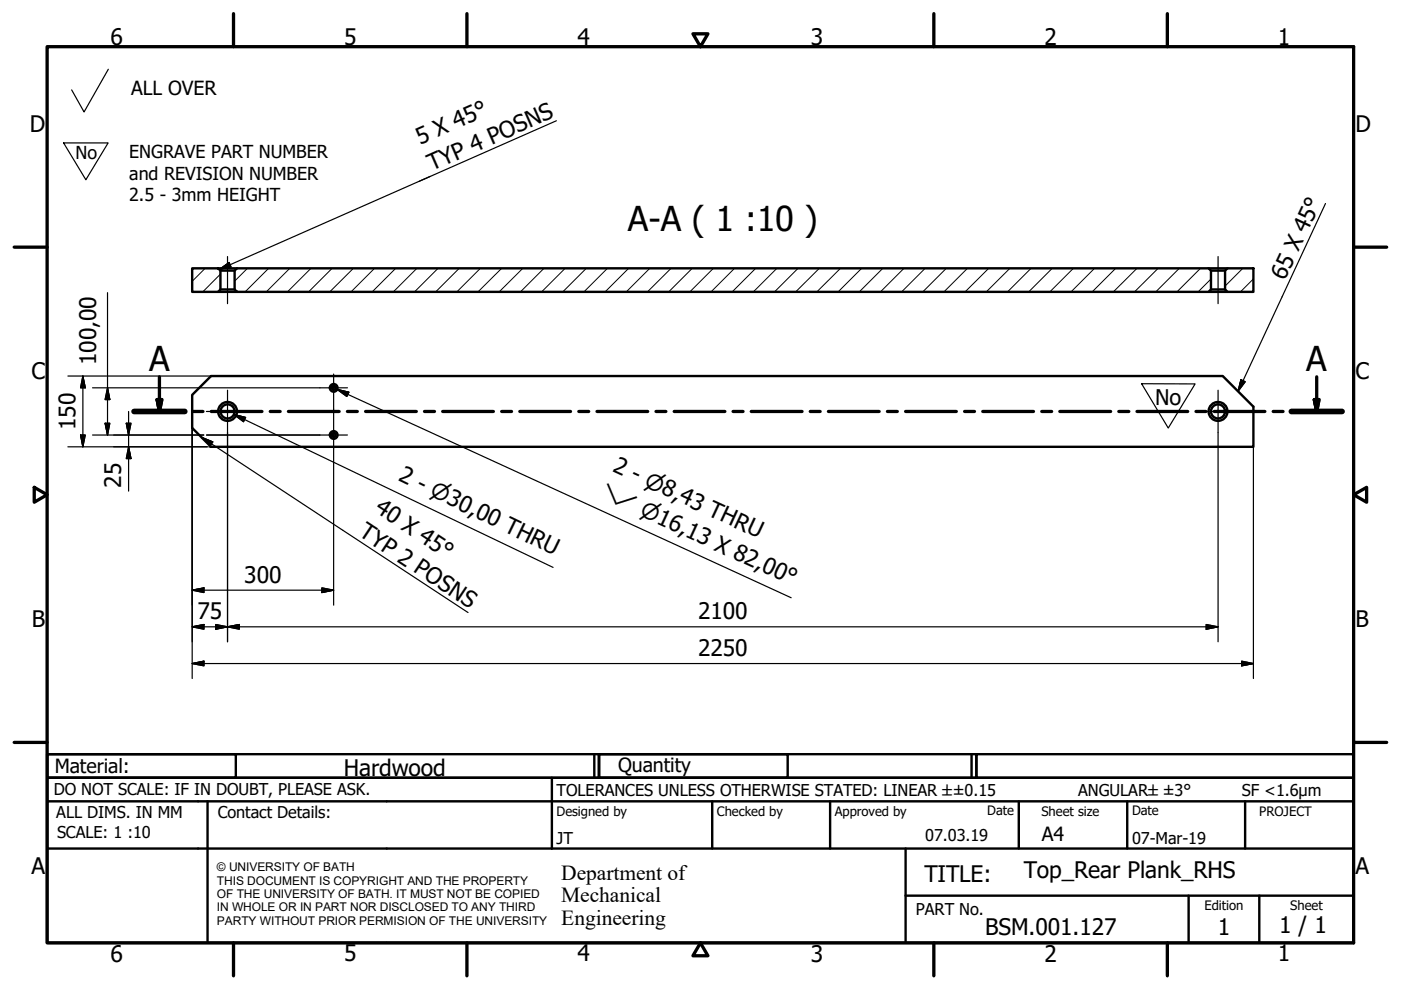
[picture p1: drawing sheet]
<svg xmlns="http://www.w3.org/2000/svg" width="297mm" height="210mm" viewBox="0 0 297 210" stroke-linecap="round" stroke-linejoin="round" font-family="sans-serif">
<!-- layer: Hatch (ISO) -->
<g fill="none" stroke="#000" stroke-width=".21">
<path d="M43.5 56.9l-2.8 2.7M46.7 58.1l-3.7 3.8M52.5 56.9l-2.8 2.7M57 56.9l-5 5M61.4 56.9l-4.9 5M65.9 56.9l-5 5M70.4 56.9l-5 5M74.9 56.9l-5 5M79.4 56.9l-5 5M83.9 56.9l-5 5M88.4 56.9l-5 5M92.9 56.9l-5 5"/>
<path d="M97.4 56.9l-5 5M101.9 56.9l-5 5M106.4 56.9l-5.1 5M110.8 56.9l-5 5M115.3 56.9l-5 5M119.8 56.9l-5 5M124.3 56.9l-5 5M128.8 56.9l-5 5M133.3 56.9l-5 5M137.8 56.9l-5 5M142.3 56.9l-5 5M146.8 56.9l-5 5"/>
<path d="M151.3 56.9l-5 5M155.7 56.9l-5 5M160.2 56.9l-5 5M164.7 56.9l-5 5M169.2 56.9l-5 5M173.7 56.9l-5 5M178.2 56.9l-5 5M182.7 56.9l-5 5M187.2 56.9l-5 5M191.7 56.9l-5 5M196.2 56.9l-5 5M200.6 56.9l-5 5"/>
<path d="M205.1 56.9l-5 5M209.6 56.9l-5 5M214.1 56.9l-5 5M218.6 56.9l-5 5M223.1 56.9l-5 5M227.6 56.9l-5 5M232.1 56.9l-5 5M236.6 56.9l-5 5M241.1 56.9l-5 5M245.6 56.9l-5.1 5M250 56.9l-5 5M254.5 56.9l-5 5"/>
<path d="M256.8 59.2l-2.8 2.7M263.5 56.9l-3.8 3.8M265.7 59.1l-2.7 2.8"/>
</g>
<!-- layer: Visible (ISO) -->
<g fill="none" stroke="#000" stroke-width=".51">
<path d="M40.7 56.9h5.5l.5 .5v4l-.5 .5h-5.5zM46.2 56.9h4M46.7 57.4h3M49.7 57.4l.5-.5h206l.6 .5v4l-.6 .5h-206l-.5-.5zM256.2 56.9h4M256.8 57.4h2.9M259.7 57.4l.5-.5h5.5v5h-5.5l-.5-.5zM46.2 61.9h4M46.7 61.4h3M256.2 61.9h4M256.8 61.4h2.9M40.7 83.7l4-4h214.5l6.5 6.5v8.5h-221l-4-4z"/>
<circle cx="48.2" cy="87.2" r="2"/>
<circle cx="48.2" cy="87.2" r="1.49"/>
<circle cx="70.7" cy="92.2" r=".41"/>
<circle cx="70.7" cy="82.2" r=".41"/>
<circle cx="70.7" cy="92.2" r=".81"/>
<circle cx="70.7" cy="82.2" r=".81"/>
<circle cx="258.2" cy="87.2" r="2"/>
<circle cx="258.2" cy="87.2" r="1.49"/>
</g>
<!-- layer: Section Line (ISO) -->
<g fill="none" stroke="#000" stroke-width=".7">
<path d="M33.8 79.9v7.3M279.2 79.9v7.3M28.4 87.2h10.8M33.3 84.7h1l-.5 2.5zM40.9 87.2h2.1M44.8 87.2h10.7M57.3 87.2h2.1M61.2 87.2h10.7M73.7 87.2h2.1M77.5 87.2h10.8M90 87.2h2.1M93.9 87.2h10.7"/>
<path d="M106.4 87.2h2.1M110.2 87.2h10.8M122.7 87.2h2.1M126.6 87.2h10.7M139.1 87.2h2.1M142.9 87.2h10.8M155.4 87.2h2.1M159.3 87.2h10.8M171.8 87.2h2.1M175.6 87.2h10.8M188.2 87.2h2M192 87.2h10.8"/>
<path d="M204.5 87.2h2.1M208.4 87.2h10.7M220.9 87.2h2.1M224.7 87.2h10.8M237.2 87.2h2.1M241.1 87.2h10.7M253.6 87.2h2.1M257.4 87.2h10.8M269.9 87.2h2.1M273.8 87.2h10.7M278.7 84.7h1l-.5 2.5z"/>
</g>
<path d="M28.4 87.2h10.8M273.8 87.2h10.7" fill="none" stroke="#000" stroke-width="1.2"/>
<path d="M33.3 84.7l.5 2.5zM33.3 84.7h1l-.5 2.5zM278.7 84.7l.5 2.5zM278.7 84.7h1l-.5 2.5z" fill="#000" stroke="#000" stroke-width=".7"/>
<!-- layer: Border (ISO) -->
<g fill="none" stroke="#000" stroke-width=".7">
<path d="M10 9.9h277v190h-277zM49.5 2.9v7M99 2.9v7M146.9 7.2h3.2l-1.6 2.7zM198 2.9v7M247.5 2.9v7M3 52.4h7M287 52.4h7M7.3 103.3l2.7 1.6-2.7 1.6zM287 104.9l2.8-1.6v3.2zM3 157.4h7M287 157.4h7"/>
<path d="M49.5 199.9v7M99 199.9v7M148.5 199.9l1.6 2.7h-3.2zM198 199.9v7M247.5 199.9v7"/>
</g>
<!-- layer: Title (ISO) -->
<g fill="none" stroke="#000" stroke-width=".51">
<path d="M10 159.9h40v5h-40zM10 159.9h117v5h-117zM126 159.9v5M127 159.9h40v5h-40zM127 159.9h80v5h-80zM206 159.9v5M207 159.9h80v5h-80zM10 169.9v-5h277v5M10 169.9h277v30h-277zM10 179.9h277M44 169.9v30M117 164.9v15"/>
<path d="M151 169.9v10M176 169.9v10M192 179.9v20M216 169.9v10M239 169.9v10M264 169.9v10M192 189.9h95M252 189.9v10M267 189.9v10"/>
</g>
<!-- layer: Sketch Geometry (ISO) -->
<path d="M23 14.7l-5.2 9-2.6-4.6M13.5 30.3h9.4l-4.7 7.8zM242 81.4h11.4l-5.7 9.4z" fill="none" stroke="#000" stroke-width=".25"/>
<path d="M247.6 100.2h.1" fill="none" stroke="#fff" stroke-width=".21"/>
<!-- layer: Center Mark (ISO) -->
<path d="M43.8 87.2h8.9M48.2 82.7v9M67.8 82.2h5.9M67.8 92.2h5.9M253.7 87.2h9M258.3 82.7v9" fill="none" stroke="#000" stroke-width=".25"/>
<!-- layer: Centerline (ISO) -->
<path d="M48.2 54.4v10M258.3 54.4v10M70.7 79.3v15.9" fill="none" stroke="#000" stroke-width=".25"/>
<!-- layer: Dimension (ISO) -->
<g fill="none" stroke="#000" stroke-width=".25">
<path d="M14.4 79.7h30.3M17.6 79.7l.5 2.5h-1zM17.6 79.7v15M22.8 62.1v30.1M14.4 94.7h29.6M17.1 92.2h1l-.5 2.5zM19.6 92.2h23.6M19.6 82.2h48.2M22.3 89.7h1l-.5 2.5zM22.8 82.2l.5 2.5h-1zM26.8 89.7h1l-.5 2.5zM27.3 94.7l.5 2.5h-1z"/>
<path d="M27.3 87.2v16.9M40.7 90.7v53.2M43.8 92.2h24M44.3 94.7h.4M48.2 91.7v44.4M70.7 95.2v33.1M258.3 91.7v44.4M265.7 94.7v49.2M40.7 132.9l2.5-.5v1zM40.7 125.1l2.5-.5v1zM40.7 132.9h217.6M40.7 125.1h30"/>
<path d="M45.7 132.4l2.5 .5-2.5 .5zM48.2 132.9l2.5-.5v1zM68.2 124.6l2.5 .5-2.5 .5zM255.7 132.4l2.6 .5-2.6 .5zM40.7 140.7l2.5-.5v1zM40.7 140.7h225M263.2 140.2l2.5 .5-2.5 .5z"/>
</g>
<g fill="#000" stroke="#000" stroke-width=".25">
<path d="M17.1 92.2l.5 2.5zM17.1 92.2h1l-.5 2.5zM17.6 79.7l.5 2.5zM17.6 79.7l.5 2.5h-1zM22.3 89.7l.5 2.5zM22.3 89.7h1l-.5 2.5zM22.8 82.2l.5 2.5zM22.8 82.2l.5 2.5h-1zM26.8 89.7l.5 2.5zM26.8 89.7h1l-.5 2.5zM27.3 94.7l.5 2.5zM27.3 94.7l.5 2.5h-1z"/>
<path d="M40.7 132.9l2.5-.5zM40.7 132.9l2.5-.5v1zM40.7 125.1l2.5-.5zM40.7 125.1l2.5-.5v1zM45.7 133.4l2.5-.5zM45.7 132.4l2.5 .5-2.5 .5zM48.2 132.9l2.5-.5zM48.2 132.9l2.5-.5v1zM68.2 125.6l2.5-.5zM68.2 124.6l2.5 .5-2.5 .5zM255.7 133.4l2.6-.5zM255.7 132.4l2.6 .5-2.6 .5z"/>
<path d="M40.7 140.7l2.5-.5zM40.7 140.7l2.5-.5v1zM263.2 141.2l2.5-.5zM263.2 140.2l2.5 .5-2.5 .5z"/>
</g>
<!-- layer: Symbol (ISO) -->
<path d="M91.2 37.4l-44.7 19.7M118 25.6l-29.1 12.8M46.5 57.1l2.1-1.4 .4 .9zM281 43.2l-18.5 39.8M42.7 92.7l2.4 1-.5 .8zM42.7 92.7l56.5 37.2M49.6 87.9l2.5 .6-.5 .9zM49.6 87.9l67.7 32.4M71.5 82.6l2.5 .6-.5 .9zM71.5 82.6l96.2 44.1M263.1 80.5l.9 .4-1.5 2.1z" fill="none" stroke="#000" stroke-width=".25"/>
<path d="M46.5 57.1l2.1-1.4zM46.5 57.1l2.1-1.4 .4 .9zM42.7 92.7l2.4 1zM42.7 92.7l2.4 1-.5 .8zM49.6 87.9l2.5 .6zM49.6 87.9l2.5 .6-.5 .9zM71.5 82.6l2.5 .6zM71.5 82.6l2.5 .6-.5 .9zM263.1 80.5l-.6 2.5zM263.1 80.5l.9 .4-1.5 2.1z" fill="#000" stroke="#000" stroke-width=".25"/>
<g font-size="7.3">
<text x="133.1" y="48.9">A-A ( 1 :10 )</text>
<text x="31.6" y="78.7">A</text>
<text x="277" y="78.7">A</text>
</g>
<g font-size="4.8">
<text x="23.4" y="9.5">6</text>
<text x="72.9" y="9.5">5</text>
<text x="122.4" y="9.5">4</text>
<text x="171.9" y="9.5">3</text>
<text x="221.4" y="9.5">2</text>
<text x="270.9" y="9.5">1</text>
<text x="6.3" y="27.9">D</text>
<text x="287.4" y="27.9">D</text>
<text x="89.1" y="30.7" transform="rotate(-24 89.1 30.7)">5 X 45°</text>
<text x="91.5" y="36.3" transform="rotate(-24 91.5 36.3)">TYP 4 POSNS</text>
<text x="272.4" y="59.6" transform="rotate(-65 272.4 59.6)">65 X 45°</text>
<text x="20.4" y="77.4" transform="rotate(-90 20.4 77.4)">100,00</text>
<text x="6.7" y="80.4">C</text>
<text x="287.4" y="80.4">C</text>
<text x="16" y="91.2" transform="rotate(-90 16 91.2)">150</text>
<text x="84.3" y="101.8" transform="rotate(26 84.3 101.8)">2 - ⌀30,00 THRU</text>
<text x="129.7" y="99.9" transform="rotate(25 129.7 99.9)">2 - ⌀8,43 THRU</text>
<text x="25.7" y="103.4" transform="rotate(-90 25.7 103.4)">25</text>
<text x="75.9" y="113.5" transform="rotate(33 75.9 113.5)">TYP 2 POSNS</text>
<text x="79.2" y="108.4" transform="rotate(33 79.2 108.4)">40 X 45°</text>
<text x="51.8" y="123.5">300</text>
<text x="41.9" y="131.3">75</text>
<text x="148" y="131.3">2100</text>
<text x="6.8" y="132.9">B</text>
<text x="287.4" y="132.9">B</text>
<text x="148" y="139.1">2250</text>
<text x="72.9" y="164.6">Hardwood</text>
<text x="6.7" y="185.4">A</text>
<text x="287.4" y="185.4">A</text>
<text x="196" y="187">TITLE:</text>
<text x="217" y="186.2">Top_Rear Plank_RHS</text>
<text x="271.2" y="197.9">1 / 1</text>
<text x="23.4" y="203.9">6</text>
<text x="72.9" y="203.8">5</text>
<text x="122.4" y="203.8">4</text>
<text x="171.9" y="203.9">3</text>
<text x="208.9" y="198.2">BSM.001.127</text>
<text x="221.4" y="203.9">2</text>
<text x="258.2" y="198.2">1</text>
<text x="270.9" y="203.8">1</text>
</g>
<g font-size="4.6">
<text x="244.9" y="85.8">No</text>
<text x="127.1" y="105.5" transform="rotate(25 127.1 105.5)">⌵</text>
<text x="135.4" y="109.3" transform="rotate(25 135.4 109.3)">⌀16,13 X 82,00°</text>
<text x="119" y="186.5">Department of</text>
<text x="119" y="191.3">Mechanical</text>
<text x="119" y="196">Engineering</text>
</g>
<g font-size="4.1">
<text x="27.8" y="20.1">ALL OVER</text>
<text x="11.6" y="163.9">Material:</text>
<text x="131" y="163.7">Quantity</text>
<text x="220.9" y="178.4">A4</text>
</g>
<g font-size="3.8">
<text x="16" y="33.6">No</text>
<text x="27.4" y="33.5">ENGRAVE PART NUMBER</text>
<text x="27.4" y="38.1">and REVISION NUMBER</text>
<text x="27.4" y="42.6">2.5 - 3mm HEIGHT</text>
</g>
<g font-size="3.5">
<text x="11.4" y="168.5">DO NOT SCALE: IF IN DOUBT, PLEASE ASK.</text>
<text x="11.9" y="173.5">ALL DIMS. IN MM</text>
<text x="46.2" y="173.5">Contact Details:</text>
<text x="118" y="168.8">TOLERANCES UNLESS OTHERWISE STATED: LINEAR ±±0.15</text>
<text x="228.6" y="168.8">ANGULAR±±3°</text>
<text x="263.3" y="168.8">SF &lt;1.6µm</text>
<text x="12.1" y="177.6">SCALE: 1 :10</text>
<text x="118" y="178.9">JT</text>
<text x="196.2" y="178.3">07.03.19</text>
<text x="240" y="178.9">07-Mar-19</text>
<text x="194.2" y="194.1">PART No.</text>
</g>
<g font-size="2.8">
<text x="118" y="173">Designed by</text>
<text x="152" y="173">Checked by</text>
<text x="177" y="173">Approved by</text>
<text x="209.3" y="172.9">Date</text>
<text x="220.8" y="173">Sheet size</text>
<text x="240" y="172.9">Date</text>
<text x="267" y="172.9">PROJECT</text>
<text x="255.4" y="193">Edition</text>
<text x="273.6" y="193">Sheet</text>
</g>
<g font-size="2.5">
<text x="46" y="184.7">© UNIVERSITY OF BATH</text>
<text x="46" y="187.6">THIS DOCUMENT IS COPYRIGHT AND THE PROPERTY</text>
<text x="46" y="190.4">OF THE UNIVERSITY OF BATH. IT MUST NOT BE COPIED</text>
<text x="46" y="193.2">IN WHOLE OR IN PART NOR DISCLOSED TO ANY THIRD</text>
<text x="46" y="196.1">PARTY WITHOUT PRIOR PERMISION OF THE UNIVERSITY</text>
</g>
</svg>
